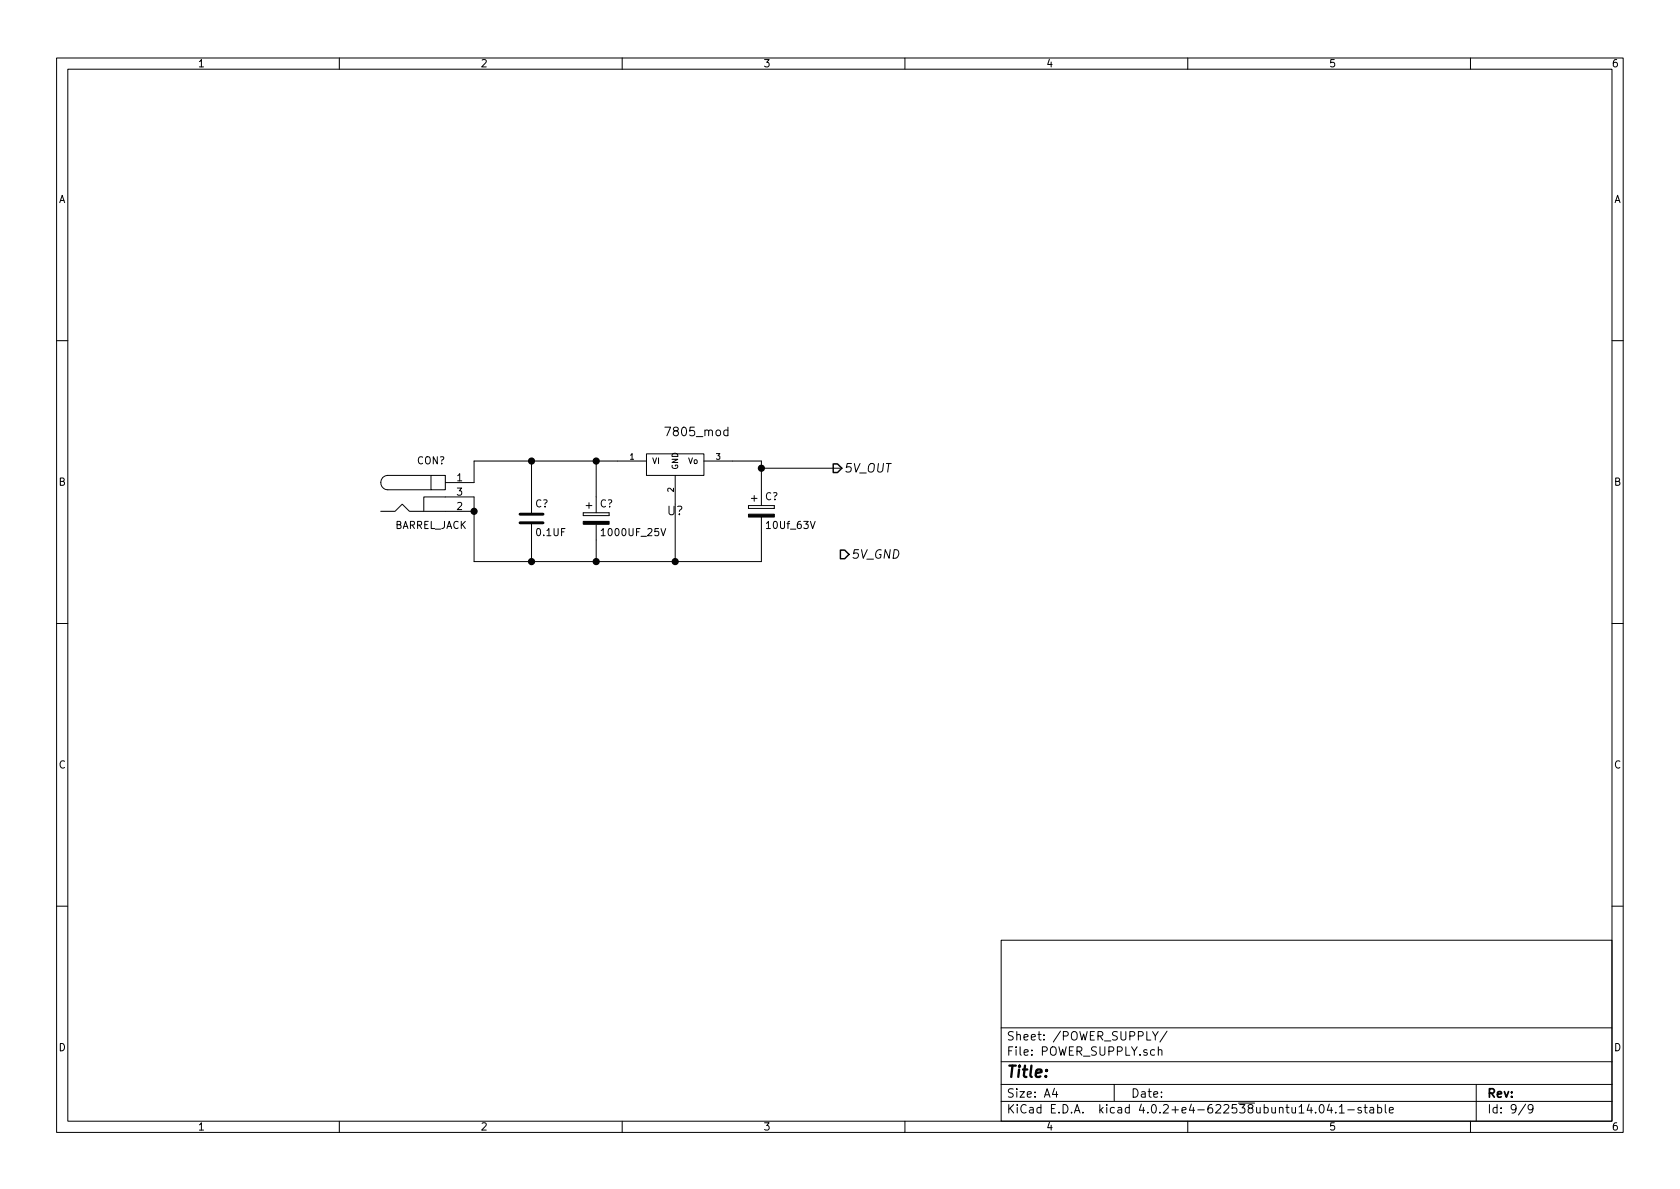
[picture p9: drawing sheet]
EESchema Schematic File Version 2
LIBS:power
LIBS:device
LIBS:transistors
LIBS:conn
LIBS:linear
LIBS:regul
LIBS:74xx
LIBS:cmos4000
LIBS:adc-dac
LIBS:memory
LIBS:xilinx
LIBS:microcontrollers
LIBS:dsp
LIBS:microchip
LIBS:analog_switches
LIBS:motorola
LIBS:texas
LIBS:intel
LIBS:audio
LIBS:interface
LIBS:digital-audio
LIBS:philips
LIBS:display
LIBS:cypress
LIBS:siliconi
LIBS:opto
LIBS:atmel
LIBS:contrib
LIBS:valves
LIBS:8051_generic_89s51
LIBS:7805_mod
LIBS:HexConverter
LIBS:MOTOR
LIBS:ams1117_
LIBS:arduinoNano
LIBS:arduinouno
LIBS:buzzer
LIBS:cmos_cell
LIBS:color_sensor
LIBS:esp8266
LIBS:fingerprintsensor
LIBS:flex
LIBS:ftdi232rl
LIBS:hexconverter
LIBS:i2cmemoty24ls256
LIBS:l293d_modified
LIBS:ldr
LIBS:lm3915
LIBS:oleddisplay
LIBS:ov7670
LIBS:pushbutton
LIBS:relay
LIBS:sd_card_module
LIBS:servo
LIBS:valve
LIBS:xbee
LIBS:max_232
LIBS:0808
LIBS:8051_dev-cache
EELAYER 25 0
EELAYER END
$Descr A4 11693 8268
encoding utf-8
Sheet 2 9
Title ""
Date ""
Rev ""
Comp ""
Comment1 ""
Comment2 ""
Comment3 ""
Comment4 ""
$EndDescr
$Comp
L BARREL_JACK CON?
U 1 1
P 3000 3450
F 0 "CON?" H 3000 3700 50  0000 C CNN
F 1 "BARREL_JACK" H 3000 3250 50  0000 C CNN
F 2 "" H 3000 3450 50  0000 C CNN
F 3 "" H 3000 3450 50  0000 C CNN
	1    3000 3450
	1    0    0    -1  
$EndComp
$Comp
L 7805_mod U?
U 1 1
P 4700 3550
F 0 "U?" H 4700 3550 60  0000 C CNN
F 1 "7805_mod" H 4850 4100 60  0000 C CNN
F 2 "" H 4700 3550 60  0000 C CNN
F 3 "" H 4700 3550 60  0000 C CNN
	1    4700 3550
	1    0    0    -1  
$EndComp
$Comp
L CP C?
U 1 1
P 5300 3550
F 0 "C?" H 5325 3650 50  0000 L CNN
F 1 "10Uf_63V" H 5325 3450 50  0000 L CNN
F 2 "" H 5338 3400 50  0000 C CNN
F 3 "" H 5300 3550 50  0000 C CNN
	1    5300 3550
	1    0    0    -1  
$EndComp
$Comp
L CP C?
U 1 1
P 4150 3600
F 0 "C?" H 4175 3700 50  0000 L CNN
F 1 "1000UF_25V" H 4175 3500 50  0000 L CNN
F 2 "" H 4188 3450 50  0000 C CNN
F 3 "" H 4150 3600 50  0000 C CNN
	1    4150 3600
	1    0    0    -1  
$EndComp
$Comp
L C C?
U 1 1
P 3700 3600
F 0 "C?" H 3725 3700 50  0000 L CNN
F 1 "0.1UF" H 3725 3500 50  0000 L CNN
F 2 "" H 3738 3450 50  0000 C CNN
F 3 "" H 3700 3600 50  0000 C CNN
	1    3700 3600
	1    0    0    -1  
$EndComp
Text HLabel 5800 3250 2    60   Output Italic 0
5V_OUT
Text HLabel 5850 3850 2    60   Output Italic 0
5V_GND
Wire Wire Line
	3300 3350 3300 3200
Wire Wire Line
	3300 3200 4300 3200
Wire Wire Line
	5100 3200 5300 3200
Wire Wire Line
	5300 3200 5300 3400
Wire Wire Line
	4150 3450 4150 3200
Connection ~ 4150 3200
Wire Wire Line
	3700 3450 3700 3200
Connection ~ 3700 3200
Wire Wire Line
	3300 3450 3300 3900
Wire Wire Line
	3300 3900 5300 3900
Wire Wire Line
	5300 3900 5300 3700
Connection ~ 3300 3550
Wire Wire Line
	4150 3750 4150 3900
Connection ~ 4150 3900
Wire Wire Line
	3700 3750 3700 3900
Connection ~ 3700 3900
Wire Wire Line
	4700 3500 4700 3900
Connection ~ 4700 3900
Wire Wire Line
	5850 3250 5300 3250
Connection ~ 5300 3250
$EndSCHEMATC
